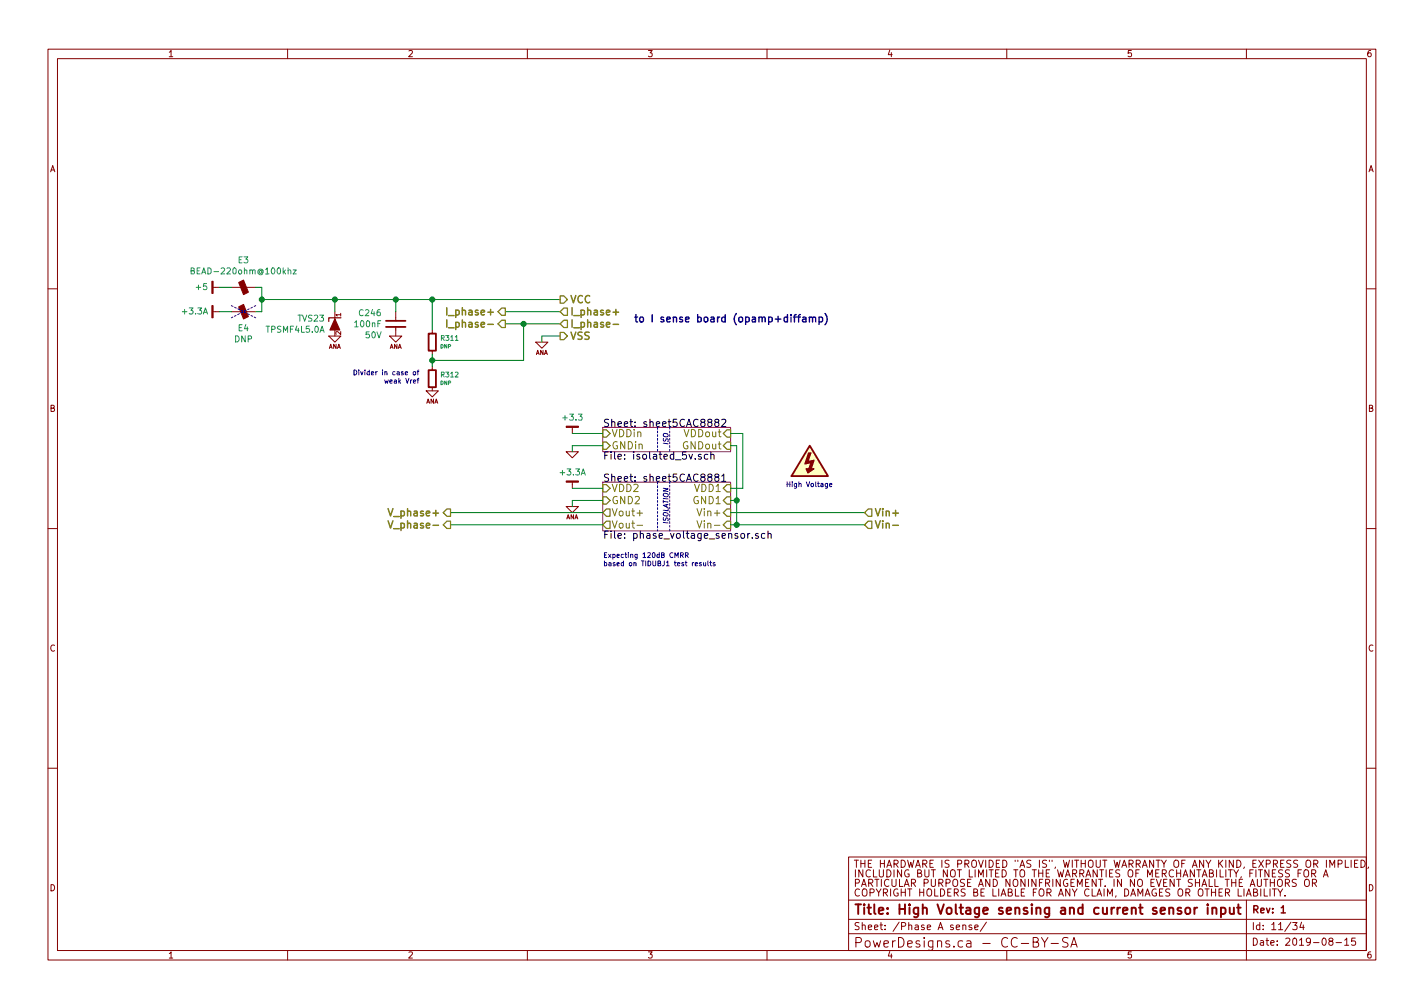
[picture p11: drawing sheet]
<svg xmlns="http://www.w3.org/2000/svg" width="297mm" height="210mm" viewBox="0 0 297 210" stroke-linecap="round" stroke-linejoin="round" font-family="sans-serif">
<g fill="none" stroke="#840000" stroke-width=".21">
<path d="M10 10.3h277v189.9h-277zM12 12.2h273v186.1h-273zM60 10.3v1.9M110 10.3v1.9M160 10.3v1.9M210 10.3v1.9M260 10.3v1.9M44.4 59.9h1.3M48.3 59.9h5M10 60.2h2M44.4 65h1.3M48.3 65h5"/>
<path d="M68.6 70.1h2.5l-1.3 1.3zM69.8 65v1.5M81.3 70.1h2.5l-1.3 1.3zM82.5 65v1.9M82.5 68.2v1.9M90.2 68.8v.8M90.2 73.1v.8M90.2 76.4v.8M111.8 71.4h2.5l-1.3 1.2zM285 60.2h2M88.9 81.5h2.5l-1.2 1.3zM90.2 80.8v.7"/>
<path d="M118.1 94.2h2.5l-1.2 1.3zM119.4 89.1v1.3M10 110.3h2M118.1 105.7h2.5l-1.2 1.2zM119.4 100.6v1.2M285 110.3h2M10 160.2h2M177 178.8h108v19.5h-108zM280.6 179.4v1.5h.7M281.8 179.4v1.5M283.3 179.4h-.8v1.5h.8M283.9 179.4a.76 .76 0 0 1 .9 .8 .76 .76 0 0 1-.9 .7z"/>
<path d="M285 160.2h2M60 198.3v1.9M110 198.3v1.9M160 198.3v1.9M177 194.8h108M177 191.8h108M177 187.8h108M200.8 193.1l.2-.2 .4 .1 .1 .9M200.8 192.9v1M202.7 193l-.4-.1-.2 .2 .1 .3 .5 .1v.3h-.6M203.3 193.4l.7-.1v-.3l-.4-.1-.3 .2 .1 .7h.6M205.8 192.3l-1.3 2"/>
<path d="M210 198.3v1.9M215.5 196.5l.9-.1a.48 .48 0 0 0 .2-.5 .48 .48 0 0 0-.4-.4h-.7v2.1h.8a.53 .53 0 0 0 .4-.6 .53 .53 0 0 0-.5-.5M217.2 195.5l.7 1.1 .7-1.1M217.9 196.6v1M219.3 196.8h1.5M222.8 195.7l-.8-.2-.3 .3-.1 .3a.91 .91 0 0 0 1 .6l.2 .3-.2 .5h-1M223.4 197.6l.6-2.1 .7 2.1M223.5 197h1M260 187.8v12.4M263.7 185.4v1.5h.7M264.9 185.4v1.5M265.8 185.4v1.5"/>
<path d="M266.5 185.4l.6 .8 .5-.8M267.1 186.2v.7M268 186.8v.1M269.6 192.4h1l-.5 .6 .4 .1v.7l-.2 .1-.7-.1M270.4 183.5l-.6-.1-.3 .3 .1 .3 .7 .3v.5l-.2 .1-.6-.1M271.5 192.3l-.4 1.1h1M271.9 192.9v1M272.2 183.6l.3-.2a.53 .53 0 0 1 .6 .5v.5a.51 .51 0 0 1-.8 .4 1.05 1.05 0 0 1-.1-1.2zM272.2 181.5a.5 .5 0 0 1 .5 0 .5 .5 0 0 1 .3 .4v.5a.5 .5 0 0 1-.5 .5 .5 .5 0 0 1-.5-.5v-.5zM273.6 182.2l.7-.1 .2-.2-.2-.4-.7-.1v1.5M273.8 184.2l.7-.1 .1-.2-.1-.3-.2-.2h-.5v1.5M274 182.2l.5 .7"/>
<path d="M274.1 184.2l.5 .7M276 182.9l.6-1.5 .4 1.5M276.2 182.5h.7M277.5 196.3l-.3-.3 .1-.2 .2-.1 .4 .1 .2 .2-.2 .3h-.4l-.3 .3 .1 .4 .2 .2h.3l.3-.3v-.3l-.3-.3M278.7 196.6h1.1M279.1 180.2l.7-.1 .1-.5-.2-.2h-.6v1.5M280.5 196.1l.4-.4v1.5M280.5 197.2h.8M282.5 180.1h.5M282.7 195.7h-.7l-.1 .7 .2-.1h.5l.2 .2-.1 .5-.2 .2-.6-.2M285.5 180.8l-.2 .3"/>
</g>
<path d="M267.3 189.4l.4-.5v1.5M267.3 190.4h.8" fill="none" stroke="#840000" stroke-width=".3"/>
<path d="M249.1 189.3v1.3M249.7 189.3l-.3 .1-.3 .3M251.9 188.6v.2M251.9 189.3v1.3M252.9 189.5l.3-.2 .4 .1 .1 1.2M252.9 189.3v1.3M254.7 189.4a.68 .68 0 0 1 .8 .1v1l-.2 .1-.6-.1M254.7 189.3v2M256.5 189.3l.1 1.2 .5 .1 .3-.1M257.4 189.3v1.3M258 189.3h.8M258.3 188.6v1.8l.5 .2" fill="none" stroke="#840000" stroke-width=".41"/>
<path d="M125.7 89.1h26.7v5.1h-26.7zM125.7 100.6h26.7v10.1h-26.7z" fill="none" stroke="#840084" stroke-width=".21"/>
<g fill="none" stroke="#000" stroke-width=".21">
<path d="M146.3 94.8h-.4l-.2 .2v.2l.6 .1v.4h-.6M147.7 94.8h-.5l-.3 .2 .2 .7h.6M147.9 99.5l-.2-.1v-.4l.2-.1 .5 .1 .1 .2-.1 .3-.7 .2v.4l.2 .3 .5-.1 .1-.2-.1-.4-.2-.2M148.3 94.9l.2-.1h.4v1M148.3 94.3v1.5M149.4 99.5l-.3-.3 .1-.2 .5-.1 .2 .1v.4l-.7 .2-.1 .2v.3l.3 .3h.3l.3-.3v-.3l-.3-.3M149.4 88.1l-.3-.3 .1-.3 .5-.1 .2 .2v.4l-.7 .2-.1 .2v.3l.3 .3h.3l.3-.3v-.3l-.3-.3M150.5 99.3l.5-.4v1.5M150.5 87.6l.6-.2 .3 .5-.9 1.1h.9M150.5 100.4h.9M156.4 111.3l-.4 .3M156.9 112.1v.2"/>
<path d="M158.2 111.3h-.4l-.2 .2 .1 .2 .5 .2v.3h-.6M159.5 111.3h-.4l-.3 .3 .2 .6h.5M160.2 111.4l.2-.1h.4l.1 1M160.2 110.8v1.5"/>
</g>
<g fill="none" stroke="#848400" stroke-width=".25">
<path d="M104.6 66.8h.8v1.5h-.8l-.7-.7zM104.6 64.3h.8v1.5h-.8l-.7-.8zM116.8 69.3h.8l.8 .8-.8 .8h-.8zM116.8 61.7h.8l.8 .8-.8 .7h-.8zM117.6 66.8h.8v1.5h-.8l-.8-.7zM117.6 64.3h.8v1.5h-.8l-.8-.8zM125.7 89.7h.8l.8 .7-.8 .8h-.8zM125.7 92.2h.8l.8 .8-.8 .7h-.8zM150.9 93l.7-.8h.8v1.5h-.8zM151.6 89.7h.8v1.5h-.8l-.7-.8zM93.2 108.7h.8v1.5h-.8l-.7-.7zM93.2 106.2h.8v1.5h-.8l-.7-.8z"/>
<path d="M125.7 103.6h.8l.8 .8-.8 .8h-.8zM125.7 101.1h.8l.8 .7-.8 .8h-.8zM126.5 106.2h.8v1.5h-.8l-.8-.8zM126.5 108.7h.8v1.5h-.8l-.8-.7zM150.9 104.4l.7-.8h.8v1.6h-.8zM151.6 106.2h.8v1.5h-.8l-.7-.8zM151.6 108.7h.8v1.5h-.8l-.7-.7zM151.6 101.1h.8v1.5h-.8l-.7-.8zM181.1 108.7h.8v1.5h-.8l-.8-.7zM181.1 106.2h.8v1.5h-.8l-.8-.8z"/>
</g>
<path d="M132.9 107h1.1M132.9 109.6h1.1M145.4 108.6l.5 1.6 .5-1.6" fill="none" stroke="#848400" stroke-width=".21"/>
<g fill="#840000" stroke="#840000" stroke-width=".21">
<path d="M118.1 100.3h2.5v.3h-2.5z"/>
<path d="M49.8 58.9l1-.5 1 2.6-1 .5z"/>
<path d="M44.2 63.7h.2v2.6h-.2z"/>
<path d="M118.1 88.9h2.5v.2h-2.5z"/>
<path d="M49.8 64l1-.5 1 2.5-1 .5z"/>
<path d="M44.2 58.7h.2v2.5h-.2z"/>
</g>
<path d="M71.1 66.3h-2.5v.8" fill="none" stroke="#840000" stroke-width=".25"/>
<g fill="#840000" stroke="#840000" stroke-width=".25">
<path d="M69.8 66.5l1.1 2.3h-2.1z"/>
<path d="M168.1 97.8h1.7l-1.3 .9z"/>
<path d="M168.7 94.5h.5l-.7 1.8 1.3-.3-.6 1.9h-.5l.5-1.4-1.3 .3z"/>
</g>
<path d="M39.9 56.5l.5-.1 .1-.4-.6-.1v1.2h.4l.3-.4-.3-.2M61.1 56.3h.7l-.7 .8h.7" fill="none" stroke="#008484" stroke-width=".21"/>
<path d="M168.9 93l3.8 6.3h-7.6z" fill="#ffffc2" stroke="#ffffc2" stroke-width=".21"/>
<path d="M80.5 68.2h4.1M80.5 66.9h4.1M89.4 69.6h1.5v3.5h-1.5zM89.4 77.2h1.5v3.6h-1.5zM168.9 93l3.8 6.3h-7.6z" fill="none" stroke="#840000" stroke-width=".38"/>
<path d="M48.3 63.7l5 2.6M53.3 63.7l-5 2.6M137.2 89.1v5.1M139.7 89.1v5.1M137.2 100.6v10.1M139.7 110.7v-10.1" fill="none" stroke="#0000c2" stroke-width=".21" stroke-dasharray=".4 .4"/>
<g fill="none" stroke="#008400" stroke-width=".21">
<path d="M45.7 59.9h2.6M53.3 59.9h1.3v5.1h-1.3M45.7 65h2.6M54.6 62.5h62.2M69.8 62.5v2.5M82.5 62.5v2.5M90.2 62.5v6.3M90.2 73.9v2.5M105.4 65h11.4M105.4 67.6h11.4M109.2 67.6v7.6h-19M116.8 70.1h-3.8v1.3"/>
<path d="M119.4 90.4h6.3M125.7 93h-6.3v1.2M152.4 90.4h2.5v11.4h-2.5M152.4 93h1.3v16.5M94 109.5h31.7M94 106.9h31.7M119.4 101.8h6.3M125.7 104.4h-6.3v1.3M152.4 109.5h27.9M152.4 104.4h1.3M152.4 106.9h27.9"/>
</g>
<path d="M93.2 64.2v1.5M93.2 66.7v1.5M93.5 68.4h1.2M93.5 65.8h1.2M127.9 67.7h1.1M127.9 65.1h1.1M80.9 108.6l.6 1.6 .5-1.6M80.9 106.1l.6 1.5 .5-1.5M186.2 109.6h1.2" fill="none" stroke="#848400" stroke-width=".3"/>
<g fill="none" stroke="#0000c2" stroke-width=".21">
<path d="M73.8 77.2a.51 .51 0 0 1 .6 .5 .51 .51 0 0 1-.6 .5zM74.9 77.2v.1M74.9 77.5v.7M75.2 77.5l.3 .7 .2-.7M80.2 79.2l.2 .7 .2-.5 .2 .5 .2-.7M142 115.8h.4l.1-.4-.5-.1v1M142.2 115.8l.3 .5M143 115.8h.5v-.4l-.5-.1v1M143.2 115.8l.4 .5M146.8 117.3v.7l.4-.1M147.2 117.3v.7M147.7 117v.9l.1 .1"/>
<path d="M148.1 117.3h.3M148.2 117v.9l.2 .1M149.1 117.4l-.2-.1-.2 .2 .4 .2v.3h-.4M173.1 101.2l.4-.1v-.2l-.3-.1-.1 .2v.5h.4"/>
</g>
<path d="M166.4 66.1h.6M167 65.6l-.4 .2v1.4M167.5 66.2h.5l.1 1M168.1 66.5l-.5 .1a.3 .3 0 0 0-.2 .3 .3 .3 0 0 0 .2 .3l.5-.1M168.8 66.3l.3-.2 .3 .1 .1 1M168.8 66.1v1.1M169.5 66.3l.2-.2 .4 .1 .1 1M170.9 66.2l.4-.1 .3 .3-.2 .7h-.5M170.9 66.1v1.6M172.1 65.4a1.78 1.78 0 0 1 0 2.3" fill="none" stroke="#0000c2" stroke-width=".3"/>
<g fill="#008400" stroke="#008400" stroke-width=".25">
<circle cx="109.2" cy="67.6" r=".51"/>
<circle cx="90.2" cy="75.2" r=".51"/>
<circle cx="90.2" cy="62.5" r=".51"/>
<circle cx="69.9" cy="62.5" r=".51"/>
<circle cx="82.6" cy="62.5" r=".51"/>
<circle cx="54.6" cy="62.5" r=".51"/>
<circle cx="153.7" cy="109.5" r=".51"/>
<circle cx="153.7" cy="104.4" r=".51"/>
</g>
<g font-size="2.8" fill="#840000">
<text x="178" y="190.7">Title: High Voltage sensing and current sensor input</text>
<text x="178" y="197.7">PowerDesigns.ca - CC-BY-SA</text>
</g>
<g font-size="2.1" fill="#848400">
<text x="94.3" y="65.8">I_phase+</text>
<text x="118.8" y="63.2">VCC</text>
<text x="118.8" y="65.8">I_phase+</text>
<text x="94.9" y="68.3">I_phase-</text>
<text x="118.8" y="70.9">VSS</text>
<text x="118.8" y="68.3">I_phase-</text>
<text x="127.5" y="91.2">VDDin</text>
<text x="127.5" y="93.7">GNDin</text>
<text x="142.6" y="93.7">GNDout</text>
<text x="142.8" y="91.2">VDDout</text>
<text x="82.1" y="107.7">V_phase+</text>
<text x="127.5" y="107.7">Vout+</text>
<text x="127.5" y="105.2">GND2</text>
<text x="127.5" y="102.6">VDD2</text>
<text x="144.7" y="105.2">GND1</text>
<text x="145" y="102.6">VDD1</text>
<text x="146.1" y="107.7">Vin+</text>
<text x="182.3" y="107.7">Vin+</text>
<text x="82.6" y="110.2">V_phase-</text>
<text x="127.5" y="110.2">Vout-</text>
<text x="146.6" y="110.2">Vin-</text>
<text x="182.3" y="110.2">Vin-</text>
</g>
<text font-size="2.1" fill="#0000c2" x="132.1" y="67.2">to I sense board (opamp+diffamp)</text>
<g font-size="2.1">
<text x="125.7" y="89">Sheet: sheet5CAC8882</text>
<text x="125.7" y="95.9">File: isolated_5v.sch</text>
<text x="125.7" y="100.5">Sheet: sheet5CAC8881</text>
<text x="125.7" y="112.4">File: phase_voltage_sensor.sch</text>
</g>
<g font-size="2.1" fill="#840000">
<text x="178" y="185">PARTICULAR PURPOSE AND NONINFRINGEMENT. IN NO EVENT SHALL THE AUTHORS OR</text>
<text x="178" y="181">THE HARDWARE IS PROVIDED &quot;AS IS&quot;, WITHOUT WARRANTY OF ANY KIND, EXPRESS OR IMPLIED,</text>
<text x="178" y="183">INCLUDING BUT NOT LIMITED TO THE WARRANTIES OF MERCHANTABILITY, FITNESS FOR A</text>
<text x="178" y="187">COPYRIGHT HOLDERS BE LIABLE FOR ANY CLAIM, DAMAGES OR OTHER LIABILITY.</text>
<text x="261" y="190.5">Rev: 1</text>
<text x="178" y="194">Sheet: /Phase A sense/</text>
<text x="261" y="197.3">Date: 2019-08-15</text>
<text x="261" y="194">Id: 11/34</text>
</g>
<g font-size="1.8" fill="#840000">
<text x="35" y="11.9">1</text>
<text x="85" y="11.9">2</text>
<text x="135" y="11.9">3</text>
<text x="185" y="11.9">4</text>
<text x="235" y="11.9">5</text>
<text x="285" y="11.9">6</text>
<text x="10.4" y="35.9">A</text>
<text x="285.4" y="35.9">A</text>
<text x="10.4" y="85.9">B</text>
<text x="285.4" y="85.9">B</text>
<text x="10.4" y="135.9">C</text>
<text x="285.4" y="135.9">C</text>
<text x="10.4" y="185.9">D</text>
<text x="285.4" y="185.9">D</text>
<text x="35" y="199.9">1</text>
<text x="85" y="199.9">2</text>
<text x="135" y="199.9">3</text>
<text x="185" y="199.9">4</text>
<text x="235" y="199.9">5</text>
<text x="285" y="199.9">6</text>
</g>
<g font-size="1.8" fill="#008484">
<text x="40.8" y="57.2">BEAD-220ohm@100khz</text>
<text x="49.7" y="54.9">E3</text>
<text x="38.2" y="65.6">+3.3A</text>
<text x="41" y="60.5">+5</text>
<text x="75.1" y="65.9">C246</text>
<text x="48.9" y="71.4">DNP</text>
<text x="49.7" y="69.1">E4</text>
<text x="55.7" y="69.4">TPSMF4L5.0A</text>
<text x="62.2" y="67.1">TVS23</text>
<text x="74.1" y="68.2">100nF</text>
<text x="76.3" y="70.6">50V</text>
<text x="117.7" y="87.7">+3.3</text>
<text x="117" y="99.2">+3.3A</text>
</g>
<g font-size="1.4" fill="#840000">
<text x="71.1" y="69.8" transform="rotate(-90 71.1 69.8)">2</text>
<text x="71.1" y="66" transform="rotate(-90 71.1 66)">1</text>
</g>
<g font-size="1.4" fill="#008484">
<text x="92.1" y="71.1">R311</text>
<text x="92.1" y="78.7">R312</text>
</g>
<g font-size="1.4" fill="#0000c2">
<text x="75.9" y="78.3">Divider in case of</text>
<text x="81" y="80">weak Vref</text>
<text x="139.4" y="93" transform="rotate(-90 139.4 93)">ISO</text>
<text x="163.8" y="101.6">High Voltage</text>
<text x="139.4" y="109.5" transform="rotate(-90 139.4 109.5)">ISOLATION</text>
<text x="125.7" y="116.4">Expecting 120dB CMRR</text>
<text x="125.7" y="118.1">based on TIDUBJ1 test results</text>
</g>
<g font-size="1.2" fill="#840000">
<text x="68.5" y="72.7">ANA</text>
<text x="81.2" y="72.7">ANA</text>
<text x="111.7" y="74">ANA</text>
<text x="88.8" y="84.2">ANA</text>
<text x="118" y="108.3">ANA</text>
</g>
<g font-size="1.1" fill="#008484">
<text x="91.9" y="72.7">DNP</text>
<text x="91.9" y="80.3">DNP</text>
</g>
</svg>
